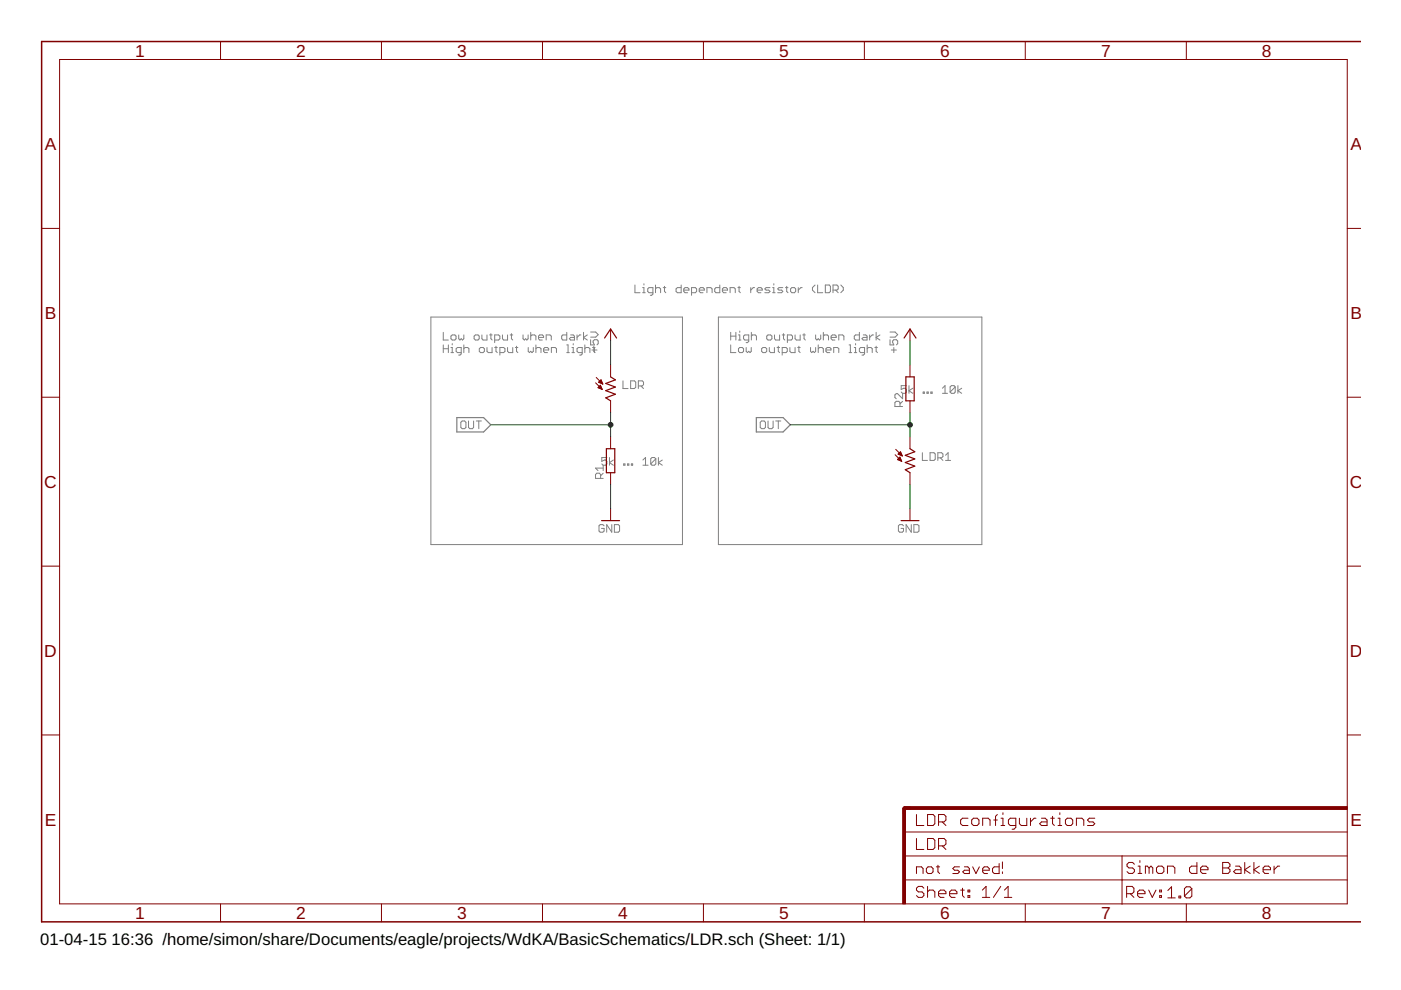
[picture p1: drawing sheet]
<?xml version="1.0" encoding="utf-8"?>
<!DOCTYPE eagle SYSTEM "eagle.dtd">
<eagle version="7.2.0">
<drawing>
<settings>
<setting alwaysvectorfont="no"/>
<setting verticaltext="up"/>
</settings>
<grid distance="0.1" unitdist="inch" unit="inch" style="dots" multiple="1" display="yes" altdistance="0.01" altunitdist="inch" altunit="inch"/>
<schematic xreflabel="%F%N/%S.%C%R" xrefpart="/%S.%C%R">
<libraries>
<library name="photo-elements">
<symbols>
<symbol name="PHOTOCELL">
<wire x1="-3.048" y1="2.413" x2="-1.651" y2="1.016" width="0.1524" layer="94"/>
<wire x1="-3.175" y1="1.27" x2="-1.778" y2="-0.127" width="0.1524" layer="94"/>
<wire x1="0" y1="-2.54" x2="-1.016" y2="-1.905" width="0.254" layer="94"/>
<wire x1="1.016" y1="-1.143" x2="-1.016" y2="-0.381" width="0.254" layer="94"/>
<wire x1="-1.016" y1="-0.381" x2="1.016" y2="0.381" width="0.254" layer="94"/>
<wire x1="1.016" y1="0.381" x2="-1.016" y2="1.143" width="0.254" layer="94"/>
<wire x1="-1.016" y1="1.143" x2="1.016" y2="1.905" width="0.254" layer="94"/>
<wire x1="0" y1="2.54" x2="1.016" y2="1.905" width="0.254" layer="94"/>
<wire x1="-1.016" y1="-1.905" x2="1.016" y2="-1.143" width="0.254" layer="94"/>
<text x="2.54" y="0" size="1.778" layer="95">&gt;NAME</text>
<text x="2.54" y="-2.54" size="1.778" layer="96">&gt;VALUE</text>
<pin name="1" x="0" y="5.08" visible="off" length="short" direction="pas" swaplevel="1" rot="R270"/>
<pin name="2" x="0" y="-5.08" visible="off" length="short" direction="pas" swaplevel="1" rot="R90"/>
<polygon width="0.1524" layer="94">
<vertex x="-1.778" y="-0.127"/>
<vertex x="-2.667" y="0.254"/>
<vertex x="-2.159" y="0.762"/>
</polygon>
<polygon width="0.1524" layer="94">
<vertex x="-1.651" y="1.016"/>
<vertex x="-2.54" y="1.397"/>
<vertex x="-2.032" y="1.905"/>
</polygon>
</symbol>
</symbols>
<devicesets>
<deviceset name="?1060*" prefix="PH">
<gates>
<gate name="G$1" symbol="PHOTOCELL" x="0" y="0" swaplevel="1"/>
</gates>
<devices>
<device name="B" package="TO-8_B10">
<connects>
<connect gate="G$1" pin="1" pad="1"/>
<connect gate="G$1" pin="2" pad="2"/>
</connects>
<technologies>
<technology name="_23"/>
</technologies>
</device>
<device name="V" package="TO-5_V10">
<connects>
<connect gate="G$1" pin="1" pad="1"/>
<connect gate="G$1" pin="2" pad="2"/>
</connects>
<technologies>
<technology name="_21"/>
<technology name="_31"/>
<technology name="_32"/>
</technologies>
</device>
</devices>
</deviceset>
</devicesets>
</library>
<library name="rcl">
<symbols>
<symbol name="R-EU">
<wire x1="-2.54" y1="-0.889" x2="2.54" y2="-0.889" width="0.254" layer="94"/>
<wire x1="2.54" y1="0.889" x2="-2.54" y2="0.889" width="0.254" layer="94"/>
<wire x1="2.54" y1="-0.889" x2="2.54" y2="0.889" width="0.254" layer="94"/>
<wire x1="-2.54" y1="-0.889" x2="-2.54" y2="0.889" width="0.254" layer="94"/>
<text x="-3.81" y="1.4986" size="1.778" layer="95">&gt;NAME</text>
<text x="-3.81" y="-3.302" size="1.778" layer="96">&gt;VALUE</text>
<pin name="2" x="5.08" y="0" visible="off" length="short" direction="pas" swaplevel="1" rot="R180"/>
<pin name="1" x="-5.08" y="0" visible="off" length="short" direction="pas" swaplevel="1"/>
</symbol>
</symbols>
<devicesets>
<deviceset name="R-EU_" prefix="R" uservalue="yes">
<gates>
<gate name="G$1" symbol="R-EU" x="0" y="0"/>
</gates>
<devices>
<device name="R0402" package="R0402">
<connects>
<connect gate="G$1" pin="1" pad="1"/>
<connect gate="G$1" pin="2" pad="2"/>
</connects>
<technologies>
<technology name=""/>
</technologies>
</device>
<device name="R0603" package="R0603">
<connects>
<connect gate="G$1" pin="1" pad="1"/>
<connect gate="G$1" pin="2" pad="2"/>
</connects>
<technologies>
<technology name=""/>
</technologies>
</device>
<device name="R0805" package="R0805">
<connects>
<connect gate="G$1" pin="1" pad="1"/>
<connect gate="G$1" pin="2" pad="2"/>
</connects>
<technologies>
<technology name=""/>
</technologies>
</device>
<device name="R0805W" package="R0805W">
<connects>
<connect gate="G$1" pin="1" pad="1"/>
<connect gate="G$1" pin="2" pad="2"/>
</connects>
<technologies>
<technology name=""/>
</technologies>
</device>
<device name="R1005" package="R1005">
<connects>
<connect gate="G$1" pin="1" pad="1"/>
<connect gate="G$1" pin="2" pad="2"/>
</connects>
<technologies>
<technology name=""/>
</technologies>
</device>
<device name="R1206" package="R1206">
<connects>
<connect gate="G$1" pin="1" pad="1"/>
<connect gate="G$1" pin="2" pad="2"/>
</connects>
<technologies>
<technology name=""/>
</technologies>
</device>
<device name="R1206W" package="R1206W">
<connects>
<connect gate="G$1" pin="1" pad="1"/>
<connect gate="G$1" pin="2" pad="2"/>
</connects>
<technologies>
<technology name=""/>
</technologies>
</device>
<device name="R1210" package="R1210">
<connects>
<connect gate="G$1" pin="1" pad="1"/>
<connect gate="G$1" pin="2" pad="2"/>
</connects>
<technologies>
<technology name=""/>
</technologies>
</device>
<device name="R1210W" package="R1210W">
<connects>
<connect gate="G$1" pin="1" pad="1"/>
<connect gate="G$1" pin="2" pad="2"/>
</connects>
<technologies>
<technology name=""/>
</technologies>
</device>
<device name="R2010" package="R2010">
<connects>
<connect gate="G$1" pin="1" pad="1"/>
<connect gate="G$1" pin="2" pad="2"/>
</connects>
<technologies>
<technology name=""/>
</technologies>
</device>
<device name="R2010W" package="R2010W">
<connects>
<connect gate="G$1" pin="1" pad="1"/>
<connect gate="G$1" pin="2" pad="2"/>
</connects>
<technologies>
<technology name=""/>
</technologies>
</device>
<device name="R2012" package="R2012">
<connects>
<connect gate="G$1" pin="1" pad="1"/>
<connect gate="G$1" pin="2" pad="2"/>
</connects>
<technologies>
<technology name=""/>
</technologies>
</device>
<device name="R2012W" package="R2012W">
<connects>
<connect gate="G$1" pin="1" pad="1"/>
<connect gate="G$1" pin="2" pad="2"/>
</connects>
<technologies>
<technology name=""/>
</technologies>
</device>
<device name="R2512" package="R2512">
<connects>
<connect gate="G$1" pin="1" pad="1"/>
<connect gate="G$1" pin="2" pad="2"/>
</connects>
<technologies>
<technology name=""/>
</technologies>
</device>
<device name="R2512W" package="R2512W">
<connects>
<connect gate="G$1" pin="1" pad="1"/>
<connect gate="G$1" pin="2" pad="2"/>
</connects>
<technologies>
<technology name=""/>
</technologies>
</device>
<device name="R3216" package="R3216">
<connects>
<connect gate="G$1" pin="1" pad="1"/>
<connect gate="G$1" pin="2" pad="2"/>
</connects>
<technologies>
<technology name=""/>
</technologies>
</device>
<device name="R3216W" package="R3216W">
<connects>
<connect gate="G$1" pin="1" pad="1"/>
<connect gate="G$1" pin="2" pad="2"/>
</connects>
<technologies>
<technology name=""/>
</technologies>
</device>
<device name="R3225" package="R3225">
<connects>
<connect gate="G$1" pin="1" pad="1"/>
<connect gate="G$1" pin="2" pad="2"/>
</connects>
<technologies>
<technology name=""/>
</technologies>
</device>
<device name="R3225W" package="R3225W">
<connects>
<connect gate="G$1" pin="1" pad="1"/>
<connect gate="G$1" pin="2" pad="2"/>
</connects>
<technologies>
<technology name=""/>
</technologies>
</device>
<device name="R5025" package="R5025">
<connects>
<connect gate="G$1" pin="1" pad="1"/>
<connect gate="G$1" pin="2" pad="2"/>
</connects>
<technologies>
<technology name=""/>
</technologies>
</device>
<device name="R5025W" package="R5025W">
<connects>
<connect gate="G$1" pin="1" pad="1"/>
<connect gate="G$1" pin="2" pad="2"/>
</connects>
<technologies>
<technology name=""/>
</technologies>
</device>
<device name="R6332" package="R6332">
<connects>
<connect gate="G$1" pin="1" pad="1"/>
<connect gate="G$1" pin="2" pad="2"/>
</connects>
<technologies>
<technology name=""/>
</technologies>
</device>
<device name="R6332W" package="R6332W">
<connects>
<connect gate="G$1" pin="1" pad="1"/>
<connect gate="G$1" pin="2" pad="2"/>
</connects>
<technologies>
<technology name=""/>
</technologies>
</device>
<device name="M0805" package="M0805">
<connects>
<connect gate="G$1" pin="1" pad="1"/>
<connect gate="G$1" pin="2" pad="2"/>
</connects>
<technologies>
<technology name=""/>
</technologies>
</device>
<device name="M1206" package="M1206">
<connects>
<connect gate="G$1" pin="1" pad="1"/>
<connect gate="G$1" pin="2" pad="2"/>
</connects>
<technologies>
<technology name=""/>
</technologies>
</device>
<device name="M1406" package="M1406">
<connects>
<connect gate="G$1" pin="1" pad="1"/>
<connect gate="G$1" pin="2" pad="2"/>
</connects>
<technologies>
<technology name=""/>
</technologies>
</device>
<device name="M2012" package="M2012">
<connects>
<connect gate="G$1" pin="1" pad="1"/>
<connect gate="G$1" pin="2" pad="2"/>
</connects>
<technologies>
<technology name=""/>
</technologies>
</device>
<device name="M2309" package="M2309">
<connects>
<connect gate="G$1" pin="1" pad="1"/>
<connect gate="G$1" pin="2" pad="2"/>
</connects>
<technologies>
<technology name=""/>
</technologies>
</device>
<device name="M3216" package="M3216">
<connects>
<connect gate="G$1" pin="1" pad="1"/>
<connect gate="G$1" pin="2" pad="2"/>
</connects>
<technologies>
<technology name=""/>
</technologies>
</device>
<device name="M3516" package="M3516">
<connects>
<connect gate="G$1" pin="1" pad="1"/>
<connect gate="G$1" pin="2" pad="2"/>
</connects>
<technologies>
<technology name=""/>
</technologies>
</device>
<device name="M5923" package="M5923">
<connects>
<connect gate="G$1" pin="1" pad="1"/>
<connect gate="G$1" pin="2" pad="2"/>
</connects>
<technologies>
<technology name=""/>
</technologies>
</device>
<device name="0204/5" package="0204/5">
<connects>
<connect gate="G$1" pin="1" pad="1"/>
<connect gate="G$1" pin="2" pad="2"/>
</connects>
<technologies>
<technology name=""/>
</technologies>
</device>
<device name="0204/7" package="0204/7">
<connects>
<connect gate="G$1" pin="1" pad="1"/>
<connect gate="G$1" pin="2" pad="2"/>
</connects>
<technologies>
<technology name=""/>
</technologies>
</device>
<device name="0204/2V" package="0204V">
<connects>
<connect gate="G$1" pin="1" pad="1"/>
<connect gate="G$1" pin="2" pad="2"/>
</connects>
<technologies>
<technology name=""/>
</technologies>
</device>
<device name="0207/10" package="0207/10">
<connects>
<connect gate="G$1" pin="1" pad="1"/>
<connect gate="G$1" pin="2" pad="2"/>
</connects>
<technologies>
<technology name=""/>
</technologies>
</device>
<device name="0207/12" package="0207/12">
<connects>
<connect gate="G$1" pin="1" pad="1"/>
<connect gate="G$1" pin="2" pad="2"/>
</connects>
<technologies>
<technology name=""/>
</technologies>
</device>
<device name="0207/15" package="0207/15">
<connects>
<connect gate="G$1" pin="1" pad="1"/>
<connect gate="G$1" pin="2" pad="2"/>
</connects>
<technologies>
<technology name=""/>
</technologies>
</device>
<device name="0207/2V" package="0207/2V">
<connects>
<connect gate="G$1" pin="1" pad="1"/>
<connect gate="G$1" pin="2" pad="2"/>
</connects>
<technologies>
<technology name=""/>
</technologies>
</device>
<device name="0207/5V" package="0207/5V">
<connects>
<connect gate="G$1" pin="1" pad="1"/>
<connect gate="G$1" pin="2" pad="2"/>
</connects>
<technologies>
<technology name=""/>
</technologies>
</device>
<device name="0207/7" package="0207/7">
<connects>
<connect gate="G$1" pin="1" pad="1"/>
<connect gate="G$1" pin="2" pad="2"/>
</connects>
<technologies>
<technology name=""/>
</technologies>
</device>
<device name="0309/10" package="0309/10">
<connects>
<connect gate="G$1" pin="1" pad="1"/>
<connect gate="G$1" pin="2" pad="2"/>
</connects>
<technologies>
<technology name=""/>
</technologies>
</device>
<device name="0309/12" package="0309/12">
<connects>
<connect gate="G$1" pin="1" pad="1"/>
<connect gate="G$1" pin="2" pad="2"/>
</connects>
<technologies>
<technology name=""/>
</technologies>
</device>
<device name="0309/V" package="0309V">
<connects>
<connect gate="G$1" pin="1" pad="1"/>
<connect gate="G$1" pin="2" pad="2"/>
</connects>
<technologies>
<technology name=""/>
</technologies>
</device>
<device name="0411/12" package="0411/12">
<connects>
<connect gate="G$1" pin="1" pad="1"/>
<connect gate="G$1" pin="2" pad="2"/>
</connects>
<technologies>
<technology name=""/>
</technologies>
</device>
<device name="0411/15" package="0411/15">
<connects>
<connect gate="G$1" pin="1" pad="1"/>
<connect gate="G$1" pin="2" pad="2"/>
</connects>
<technologies>
<technology name=""/>
</technologies>
</device>
<device name="0411/3V" package="0411V">
<connects>
<connect gate="G$1" pin="1" pad="1"/>
<connect gate="G$1" pin="2" pad="2"/>
</connects>
<technologies>
<technology name=""/>
</technologies>
</device>
<device name="0414/15" package="0414/15">
<connects>
<connect gate="G$1" pin="1" pad="1"/>
<connect gate="G$1" pin="2" pad="2"/>
</connects>
<technologies>
<technology name=""/>
</technologies>
</device>
<device name="0414/5V" package="0414V">
<connects>
<connect gate="G$1" pin="1" pad="1"/>
<connect gate="G$1" pin="2" pad="2"/>
</connects>
<technologies>
<technology name=""/>
</technologies>
</device>
<device name="0617/17" package="0617/17">
<connects>
<connect gate="G$1" pin="1" pad="1"/>
<connect gate="G$1" pin="2" pad="2"/>
</connects>
<technologies>
<technology name=""/>
</technologies>
</device>
<device name="0617/22" package="0617/22">
<connects>
<connect gate="G$1" pin="1" pad="1"/>
<connect gate="G$1" pin="2" pad="2"/>
</connects>
<technologies>
<technology name=""/>
</technologies>
</device>
<device name="0617/5V" package="0617V">
<connects>
<connect gate="G$1" pin="1" pad="1"/>
<connect gate="G$1" pin="2" pad="2"/>
</connects>
<technologies>
<technology name=""/>
</technologies>
</device>
<device name="0922/22" package="0922/22">
<connects>
<connect gate="G$1" pin="1" pad="1"/>
<connect gate="G$1" pin="2" pad="2"/>
</connects>
<technologies>
<technology name=""/>
</technologies>
</device>
<device name="0613/5V" package="P0613V">
<connects>
<connect gate="G$1" pin="1" pad="1"/>
<connect gate="G$1" pin="2" pad="2"/>
</connects>
<technologies>
<technology name=""/>
</technologies>
</device>
<device name="0613/15" package="P0613/15">
<connects>
<connect gate="G$1" pin="1" pad="1"/>
<connect gate="G$1" pin="2" pad="2"/>
</connects>
<technologies>
<technology name=""/>
</technologies>
</device>
<device name="0817/22" package="P0817/22">
<connects>
<connect gate="G$1" pin="1" pad="1"/>
<connect gate="G$1" pin="2" pad="2"/>
</connects>
<technologies>
<technology name=""/>
</technologies>
</device>
<device name="0817/7V" package="P0817V">
<connects>
<connect gate="G$1" pin="1" pad="1"/>
<connect gate="G$1" pin="2" pad="2"/>
</connects>
<technologies>
<technology name=""/>
</technologies>
</device>
<device name="V234/12" package="V234/12">
<connects>
<connect gate="G$1" pin="1" pad="1"/>
<connect gate="G$1" pin="2" pad="2"/>
</connects>
<technologies>
<technology name=""/>
</technologies>
</device>
<device name="V235/17" package="V235/17">
<connects>
<connect gate="G$1" pin="1" pad="1"/>
<connect gate="G$1" pin="2" pad="2"/>
</connects>
<technologies>
<technology name=""/>
</technologies>
</device>
<device name="V526-0" package="V526-0">
<connects>
<connect gate="G$1" pin="1" pad="1"/>
<connect gate="G$1" pin="2" pad="2"/>
</connects>
<technologies>
<technology name=""/>
</technologies>
</device>
<device name="MELF0102R" package="MINI_MELF-0102R">
<connects>
<connect gate="G$1" pin="1" pad="1"/>
<connect gate="G$1" pin="2" pad="2"/>
</connects>
<technologies>
<technology name=""/>
</technologies>
</device>
<device name="MELF0102W" package="MINI_MELF-0102W">
<connects>
<connect gate="G$1" pin="1" pad="1"/>
<connect gate="G$1" pin="2" pad="2"/>
</connects>
<technologies>
<technology name=""/>
</technologies>
</device>
<device name="MELF0204R" package="MINI_MELF-0204R">
<connects>
<connect gate="G$1" pin="1" pad="1"/>
<connect gate="G$1" pin="2" pad="2"/>
</connects>
<technologies>
<technology name=""/>
</technologies>
</device>
<device name="MELF0204W" package="MINI_MELF-0204W">
<connects>
<connect gate="G$1" pin="1" pad="1"/>
<connect gate="G$1" pin="2" pad="2"/>
</connects>
<technologies>
<technology name=""/>
</technologies>
</device>
<device name="MELF0207R" package="MINI_MELF-0207R">
<connects>
<connect gate="G$1" pin="1" pad="1"/>
<connect gate="G$1" pin="2" pad="2"/>
</connects>
<technologies>
<technology name=""/>
</technologies>
</device>
<device name="MELF0207W" package="MINI_MELF-0207W">
<connects>
<connect gate="G$1" pin="1" pad="1"/>
<connect gate="G$1" pin="2" pad="2"/>
</connects>
<technologies>
<technology name=""/>
</technologies>
</device>
<device name="0922V" package="0922V">
<connects>
<connect gate="G$1" pin="1" pad="1"/>
<connect gate="G$1" pin="2" pad="2"/>
</connects>
<technologies>
<technology name=""/>
</technologies>
</device>
<device name="RDH/15" package="RDH/15">
<connects>
<connect gate="G$1" pin="1" pad="1"/>
<connect gate="G$1" pin="2" pad="2"/>
</connects>
<technologies>
<technology name=""/>
</technologies>
</device>
<device name="MELF0102AX" package="MINI_MELF-0102AX">
<connects>
<connect gate="G$1" pin="1" pad="1"/>
<connect gate="G$1" pin="2" pad="2"/>
</connects>
<technologies>
<technology name=""/>
</technologies>
</device>
<device name="R0201" package="R0201">
<connects>
<connect gate="G$1" pin="1" pad="1"/>
<connect gate="G$1" pin="2" pad="2"/>
</connects>
<technologies>
<technology name=""/>
</technologies>
</device>
<device name="VTA52" package="VTA52">
<connects>
<connect gate="G$1" pin="1" pad="1"/>
<connect gate="G$1" pin="2" pad="2"/>
</connects>
<technologies>
<technology name=""/>
</technologies>
</device>
<device name="VTA53" package="VTA53">
<connects>
<connect gate="G$1" pin="1" pad="1"/>
<connect gate="G$1" pin="2" pad="2"/>
</connects>
<technologies>
<technology name=""/>
</technologies>
</device>
<device name="VTA54" package="VTA54">
<connects>
<connect gate="G$1" pin="1" pad="1"/>
<connect gate="G$1" pin="2" pad="2"/>
</connects>
<technologies>
<technology name=""/>
</technologies>
</device>
<device name="VTA55" package="VTA55">
<connects>
<connect gate="G$1" pin="1" pad="1"/>
<connect gate="G$1" pin="2" pad="2"/>
</connects>
<technologies>
<technology name=""/>
</technologies>
</device>
<device name="VTA56" package="VTA56">
<connects>
<connect gate="G$1" pin="1" pad="1"/>
<connect gate="G$1" pin="2" pad="2"/>
</connects>
<technologies>
<technology name=""/>
</technologies>
</device>
<device name="VMTA55" package="VMTA55">
<connects>
<connect gate="G$1" pin="1" pad="1"/>
<connect gate="G$1" pin="2" pad="2"/>
</connects>
<technologies>
<technology name=""/>
</technologies>
</device>
<device name="VMTB60" package="VMTB60">
<connects>
<connect gate="G$1" pin="1" pad="1"/>
<connect gate="G$1" pin="2" pad="2"/>
</connects>
<technologies>
<technology name=""/>
</technologies>
</device>
<device name="R4527" package="R4527">
<connects>
<connect gate="G$1" pin="1" pad="1"/>
<connect gate="G$1" pin="2" pad="2"/>
</connects>
<technologies>
<technology name=""/>
</technologies>
</device>
<device name="WSC0001" package="WSC0001">
<connects>
<connect gate="G$1" pin="1" pad="1"/>
<connect gate="G$1" pin="2" pad="2"/>
</connects>
<technologies>
<technology name=""/>
</technologies>
</device>
<device name="WSC0002" package="WSC0002">
<connects>
<connect gate="G$1" pin="1" pad="1"/>
<connect gate="G$1" pin="2" pad="2"/>
</connects>
<technologies>
<technology name=""/>
</technologies>
</device>
<device name="WSC01/2" package="WSC01/2">
<connects>
<connect gate="G$1" pin="1" pad="1"/>
<connect gate="G$1" pin="2" pad="2"/>
</connects>
<technologies>
<technology name=""/>
</technologies>
</device>
<device name="WSC2515" package="WSC2515">
<connects>
<connect gate="G$1" pin="1" pad="1"/>
<connect gate="G$1" pin="2" pad="2"/>
</connects>
<technologies>
<technology name=""/>
</technologies>
</device>
<device name="WSC4527" package="WSC4527">
<connects>
<connect gate="G$1" pin="1" pad="1"/>
<connect gate="G$1" pin="2" pad="2"/>
</connects>
<technologies>
<technology name=""/>
</technologies>
</device>
<device name="WSC6927" package="WSC6927">
<connects>
<connect gate="G$1" pin="1" pad="1"/>
<connect gate="G$1" pin="2" pad="2"/>
</connects>
<technologies>
<technology name=""/>
</technologies>
</device>
<device name="R1218" package="R1218">
<connects>
<connect gate="G$1" pin="1" pad="1"/>
<connect gate="G$1" pin="2" pad="2"/>
</connects>
<technologies>
<technology name=""/>
</technologies>
</device>
<device name="1812X7R" package="1812X7R">
<connects>
<connect gate="G$1" pin="1" pad="1"/>
<connect gate="G$1" pin="2" pad="2"/>
</connects>
<technologies>
<technology name=""/>
</technologies>
</device>
</devices>
</deviceset>
</devicesets>
</library>
<library name="supply1">
<symbols>
<symbol name="+5V">
<wire x1="1.27" y1="-1.905" x2="0" y2="0" width="0.254" layer="94"/>
<wire x1="0" y1="0" x2="-1.27" y2="-1.905" width="0.254" layer="94"/>
<text x="-2.54" y="-5.08" size="1.778" layer="96" rot="R90">&gt;VALUE</text>
<pin name="+5V" x="0" y="-2.54" visible="off" length="short" direction="sup" rot="R90"/>
</symbol>
<symbol name="GND">
<wire x1="-1.905" y1="0" x2="1.905" y2="0" width="0.254" layer="94"/>
<text x="-2.54" y="-2.54" size="1.778" layer="96">&gt;VALUE</text>
<pin name="GND" x="0" y="2.54" visible="off" length="short" direction="sup" rot="R270"/>
</symbol>
</symbols>
<devicesets>
<deviceset name="+5V" prefix="P+">
<gates>
<gate name="1" symbol="+5V" x="0" y="0"/>
</gates>
<devices>
<device name="">
<technologies>
<technology name=""/>
</technologies>
</device>
</devices>
</deviceset>
<deviceset name="GND" prefix="GND">
<gates>
<gate name="1" symbol="GND" x="0" y="0"/>
</gates>
<devices>
<device name="">
<technologies>
<technology name=""/>
</technologies>
</device>
</devices>
</deviceset>
</devicesets>
</library>
<library name="simbits">
<symbols>
<symbol name="FR-A4L">
<rectangle x1="178.7652" y1="0" x2="179.3748" y2="20.32" layer="94"/>
<rectangle x1="225.7552" y1="-26.67" x2="226.3648" y2="67.31" layer="94" rot="R90"/>
<wire x1="225.29" y1="-0.1" x2="225.29" y2="5.08" width="0.1016" layer="94"/>
<wire x1="225.29" y1="5.08" x2="273.05" y2="5.08" width="0.1016" layer="94"/>
<wire x1="225.29" y1="5.08" x2="179.07" y2="5.08" width="0.1016" layer="94"/>
<wire x1="179.07" y1="10.16" x2="225.29" y2="10.16" width="0.1016" layer="94"/>
<wire x1="225.29" y1="10.16" x2="273.05" y2="10.16" width="0.1016" layer="94"/>
<wire x1="179.07" y1="15.24" x2="273.05" y2="15.24" width="0.1016" layer="94"/>
<wire x1="225.29" y1="5.08" x2="225.29" y2="10.16" width="0.1016" layer="94"/>
<wire x1="179.07" y1="19.05" x2="179.07" y2="20.32" width="0.6096" layer="94"/>
<wire x1="179.07" y1="20.32" x2="180.34" y2="20.32" width="0.6096" layer="94"/>
<text x="181.61" y="11.43" size="2.54" layer="94" font="vector">&gt;DRAWING_NAME</text>
<text x="181.61" y="6.35" size="2.286" layer="94" font="vector">&gt;LAST_DATE_TIME</text>
<text x="195.58" y="1.27" size="2.54" layer="94" font="vector">&gt;SHEET</text>
<text x="181.61" y="1.27" size="2.54" layer="94" font="vector">Sheet:</text>
<text x="181.61" y="16.51" size="2.54" layer="94" font="vector">&gt;CNAME</text>
<text x="226.16" y="1.27" size="2.54" layer="94" font="vector">Rev:</text>
<text x="226.26" y="6.35" size="2.54" layer="94" font="vector">&gt;DESIGNER</text>
<text x="234.92" y="1.17" size="2.54" layer="94" font="vector">&gt;CREVISION</text>
<frame x1="-3.81" y1="-3.81" x2="276.86" y2="182.88" columns="8" rows="5" layer="94"/>
</symbol>
</symbols>
<devicesets>
<deviceset name="FRAME-A4L" prefix="FRAME">
<gates>
<gate name="G$1" symbol="FR-A4L" x="0" y="0"/>
</gates>
<devices>
<device name="">
<technologies>
<technology name=""/>
</technologies>
</device>
</devices>
</deviceset>
</devicesets>
</library>
</libraries>
<attributes>
<attribute name="CNAME" value="LDR configurations"/>
<attribute name="CREVISION" value="1.0"/>
<attribute name="DESIGNER" value="S.j.de.Bakker@hr.nl"/>
</attributes>
<variantdefs>
</variantdefs>
<classes>
<class number="0" name="default" width="0" drill="0">
</class>
</classes>
<parts>
<part name="LDR" library="photo-elements" deviceset="?1060*" device="B" technology="_23"/>
<part name="R1" library="rcl" deviceset="R-EU_" device="VTA52" value="5k ... 10k"/>
<part name="P+1" library="supply1" deviceset="+5V" device=""/>
<part name="GND1" library="supply1" deviceset="GND" device=""/>
<part name="LDR1" library="photo-elements" deviceset="?1060*" device="B" technology="_23"/>
<part name="R2" library="rcl" deviceset="R-EU_" device="VTA52" value="5k ... 10k"/>
<part name="P+2" library="supply1" deviceset="+5V" device=""/>
<part name="GND2" library="supply1" deviceset="GND" device=""/>
<part name="FRAME1" library="simbits" deviceset="FRAME-A4L" device=""/>
</parts>
<sheets>
<sheet>
<plain>
<wire x1="132.08" y1="76.2" x2="132.08" y2="124.46" width="0.1524" layer="97"/>
<wire x1="132.08" y1="124.46" x2="78.74" y2="124.46" width="0.1524" layer="97"/>
<wire x1="78.74" y1="124.46" x2="78.74" y2="76.2" width="0.1524" layer="97"/>
<wire x1="78.74" y1="76.2" x2="132.08" y2="76.2" width="0.1524" layer="97"/>
<wire x1="139.7" y1="124.46" x2="139.7" y2="76.2" width="0.1524" layer="97"/>
<wire x1="139.7" y1="76.2" x2="195.58" y2="76.2" width="0.1524" layer="97"/>
<wire x1="195.58" y1="76.2" x2="195.58" y2="124.46" width="0.1524" layer="97"/>
<wire x1="195.58" y1="124.46" x2="139.7" y2="124.46" width="0.1524" layer="97"/>
<text x="81.28" y="116.84" size="1.778" layer="97">Low output when dark
High output when light</text>
<text x="142.24" y="116.84" size="1.778" layer="97">High output when dark
Low output when light</text>
<text x="121.92" y="129.54" size="1.778" layer="97">Light dependent resistor (LDR)</text>
</plain>
<instances>
<instance part="LDR" gate="G$1" x="116.84" y="109.22" smashed="yes">
<attribute name="NAME" x="119.38" y="109.22" size="1.778" layer="95"/>
</instance>
<instance part="R1" gate="G$1" x="116.84" y="93.98" smashed="yes" rot="R90">
<attribute name="NAME" x="115.3414" y="90.17" size="1.778" layer="95" rot="R90"/>
<attribute name="VALUE" x="128.27" y="94.742" size="1.778" layer="96" rot="R180"/>
</instance>
<instance part="P+1" gate="1" x="116.84" y="121.92"/>
<instance part="GND1" gate="1" x="116.84" y="81.28"/>
<instance part="LDR1" gate="G$1" x="180.34" y="93.98" smashed="yes">
<attribute name="NAME" x="182.88" y="93.98" size="1.778" layer="95"/>
</instance>
<instance part="R2" gate="G$1" x="180.34" y="109.22" smashed="yes" rot="R90">
<attribute name="NAME" x="178.8414" y="105.41" size="1.778" layer="95" rot="R90"/>
<attribute name="VALUE" x="191.77" y="109.982" size="1.778" layer="96" rot="R180"/>
</instance>
<instance part="P+2" gate="1" x="180.34" y="121.92"/>
<instance part="GND2" gate="1" x="180.34" y="81.28"/>
<instance part="FRAME1" gate="G$1" x="0" y="0"/>
</instances>
<busses>
</busses>
<nets>
<net name="GND" class="0">
<segment>
<pinref part="GND1" gate="1" pin="GND"/>
<pinref part="R1" gate="G$1" pin="1"/>
<wire x1="116.84" y1="83.82" x2="116.84" y2="88.9" width="0.1524" layer="91"/>
</segment>
<segment>
<pinref part="GND2" gate="1" pin="GND"/>
<pinref part="LDR1" gate="G$1" pin="2"/>
<wire x1="180.34" y1="83.82" x2="180.34" y2="88.9" width="0.1524" layer="91"/>
</segment>
</net>
<net name="OUT" class="0">
<segment>
<pinref part="R1" gate="G$1" pin="2"/>
<pinref part="LDR" gate="G$1" pin="2"/>
<wire x1="116.84" y1="99.06" x2="116.84" y2="101.6" width="0.1524" layer="91"/>
<wire x1="116.84" y1="101.6" x2="116.84" y2="104.14" width="0.1524" layer="91"/>
<wire x1="116.84" y1="101.6" x2="91.44" y2="101.6" width="0.1524" layer="91"/>
<junction x="116.84" y="101.6"/>
<label x="91.44" y="101.6" size="1.778" layer="95" rot="R180" xref="yes"/>
</segment>
<segment>
<wire x1="180.34" y1="101.6" x2="154.94" y2="101.6" width="0.1524" layer="91"/>
<label x="154.94" y="101.6" size="1.778" layer="95" rot="R180" xref="yes"/>
<pinref part="LDR1" gate="G$1" pin="1"/>
<wire x1="180.34" y1="99.06" x2="180.34" y2="101.6" width="0.1524" layer="91"/>
<pinref part="R2" gate="G$1" pin="1"/>
<wire x1="180.34" y1="101.6" x2="180.34" y2="104.14" width="0.1524" layer="91"/>
<junction x="180.34" y="101.6"/>
</segment>
</net>
<net name="+5V" class="0">
<segment>
<pinref part="LDR" gate="G$1" pin="1"/>
<pinref part="P+1" gate="1" pin="+5V"/>
<wire x1="116.84" y1="114.3" x2="116.84" y2="119.38" width="0.1524" layer="91"/>
</segment>
<segment>
<pinref part="R2" gate="G$1" pin="2"/>
<pinref part="P+2" gate="1" pin="+5V"/>
<wire x1="180.34" y1="114.3" x2="180.34" y2="119.38" width="0.1524" layer="91"/>
</segment>
</net>
</nets>
</sheet>
</sheets>
</schematic>
</drawing>
<compatibility>
<note version="6.3" minversion="6.2.2" severity="warning">
Since Version 6.2.2 text objects can contain more than one line,
which will not be processed correctly with this version.
</note>
</compatibility>
</eagle>
